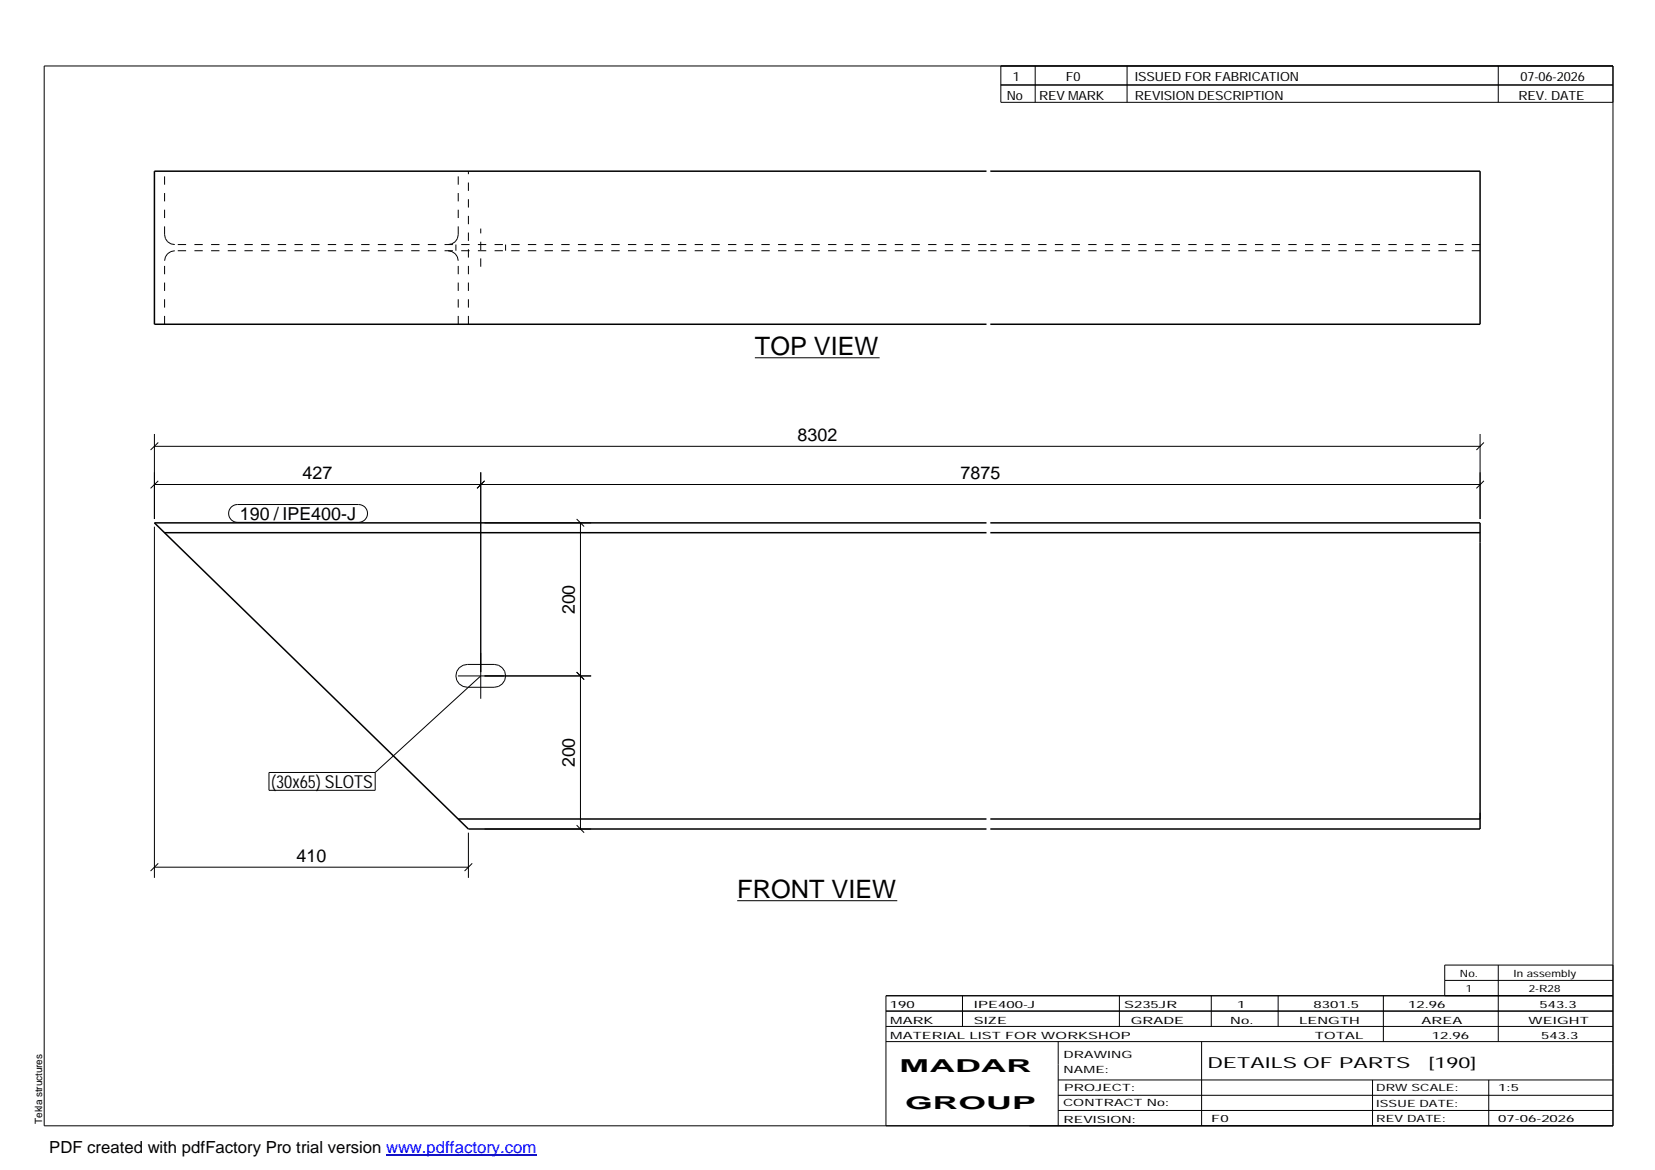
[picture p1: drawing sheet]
<svg xmlns="http://www.w3.org/2000/svg" width="420mm" height="297mm" viewBox="0 0 420 297" stroke-linecap="round" stroke-linejoin="round" font-family="sans-serif">
<g fill="none" stroke="#000" stroke-width=".25">
<path d="M11.2 16.7h398.3v269.1h-398.3zM254.1 16.7v9.3h155.4M262.8 16.7v9.3M286.1 16.7v9.3M380.4 16.7v9.3M254.1 21.6h155.4M191.6 90.8h31.7M39.2 113.3h336.6M39.2 110.2v21.6M40.2 112.3l-2 1.9M122 119.9v57.5M375.8 110.2v21.6"/>
<path d="M376.7 112.3l-1.9 1.9M39.2 133.7v89.2M39.2 123h336.6M40.2 122.1l-2 1.9M58.7 128.7l.7-.4 .9-.2h30.7a2.26 2.26 0 0 1 2.3 2.3 2.26 2.26 0 0 1-2.3 2.2h-30.7a2.27 2.27 0 0 1-2.1-1.4 2.27 2.27 0 0 1 .5-2.5zM123 132.7h27.1M123 122.1l-1.9 1.9M146.4 131.8l1.9 1.9M147.4 132.7v77.8M376.7 122.1l-1.9 1.9M116.2 171.6h33.9M116.6 169.5l1-.6 1.1-.2h6.8a2.9 2.9 0 0 1 2.9 2.9 2.9 2.9 0 0 1-2.9 2.9h-6.8a2.9 2.9 0 0 1-2.7-1.8 2.9 2.9 0 0 1 .6-3.2z"/>
<path d="M122 171.6l-26.8 24.5M146.4 170.6l1.9 1.9M68.3 196.1h26.9v4.5h-26.9zM40.2 219.2l-2 1.9M118.9 211.4v11.5M119.9 219.2l-2 1.9M123 210.5h27.1M146.4 209.5l1.9 1.9M39.2 220.2h79.7M187.2 228.7h40.6M224.9 256.7h184.6M244.3 252.8v7.8"/>
<path d="M284.2 252.8v7.8M307.5 252.8v7.8M324.5 252.8v7.8M351.2 252.8v11.6M366.8 248.9h42.7M380.4 245v19.4M409.5 245h-42.7v7.8M409.5 252.8h-184.6v33M224.9 264.4h184.6M224.9 260.6h184.6M268.6 264.4v21.4M268.6 274.2h140.9"/>
<path d="M268.6 278.1h140.9M305.1 264.4v21.4M348.4 274.2v11.6M378 274.2v11.6M268.6 281.9h140.9"/>
</g>
<path d="M250.4 43.5h-211.2v38.8h211.2M251.4 43.5h124.4v38.8h-124.4M41.8 135.2h208.6M250.4 132.7h-211.2l79.7 77.8h131.5M251.4 132.7h124.4v77.8h-124.4M251.4 135.2h124.4M116.3 207.9h134.1M251.4 207.9h124.4" fill="none" stroke="#000" stroke-width=".38"/>
<g fill="none" stroke="#000" stroke-width=".25" stroke-dasharray="2.1 2.1" stroke-linecap="butt">
<path d="M41.8 59.6v-16.1M41.8 59.6l.2 1M116.3 59.6v-16.1M42 65.2l-.2 1M42 60.6l.5 .8M42.5 64.4l-.5 .8M42.5 61.4l.9 .5M43.4 63.9l-.9 .5M43.4 61.9l1 .2M44.4 63.7l-1 .2M113.7 62.1l1-.2M114.7 63.9l-1-.2"/>
<path d="M114.7 61.9l.9-.5M115.6 64.4l-.9-.5M115.6 61.4l.5-.8M115.7 62.1v1.6M116.1 65.2l-.5-.8M116.1 60.6l.2-1M116.3 66.2l-.2-1M122 67.7v-9.7M128.4 62.1v1.6M250.4 62.1h-206M250.4 63.7h-206M375.8 62.1h-124.4"/>
<path d="M375.8 63.7h-124.4M41.8 82.3v-16.1M116.3 82.3v-16.1M118.9 82.3v-38.8M375.8 207.9v-.2M375.8 207.7v-1.3"/>
</g>
<path d="M98 293.3h38.2" fill="none" stroke="#00f" stroke-width=".3"/>
<g font-size="6.4">
<text x="191.6" y="90.1">TOP VIEW</text>
<text x="187.2" y="228">FRONT VIEW</text>
</g>
<g font-size="4.5">
<text x="202.4" y="111.9">8302</text>
<text x="76.8" y="121.6">427</text>
<text x="243.9" y="121.6">7875</text>
<text x="60.9" y="132.1">190 / IPE400-J</text>
<text x="146" y="155.9" transform="rotate(-90 146 155.9)">200</text>
<text x="146" y="194.8" transform="rotate(-90 146 194.8)">200</text>
<text x="68.9" y="200.1">(30x65) SLOTS</text>
<text x="75.3" y="218.8">410</text>
<text x="228.4" y="272.3">MADAR</text>
<text x="229.8" y="281.6">GROUP</text>
</g>
<text font-size="4.2" x="12.5" y="292.7">PDF created with pdfFactory Pro trial version www.pdffactory.com</text>
<g font-size="3.9">
<text x="306.5" y="271.3">DETAILS OF PARTS</text>
<text x="362.7" y="271.3">[190]</text>
</g>
<g font-size="3.2">
<text x="257.1" y="20.5">1</text>
<text x="270.6" y="20.5">F0</text>
<text x="288.1" y="20.5">ISSUED FOR FABRICATION</text>
<text x="386" y="20.5">07-06-2026</text>
<text x="255.6" y="25.5">No</text>
<text x="263.8" y="25.5">REV MARK</text>
<text x="288.1" y="25.5">REVISION DESCRIPTION</text>
<text x="385.5" y="25.5">REV. DATE</text>
</g>
<g font-size="2.5">
<text x="370.6" y="247.9">No.</text>
<text x="372.1" y="251.8">1</text>
<text x="384.3" y="247.9">In assembly</text>
<text x="388.1" y="251.8">2-R28</text>
<text x="225.9" y="255.9">190</text>
<text x="247.3" y="255.9">IPE400-J</text>
<text x="285.4" y="255.9">S235JR</text>
<text x="314.1" y="255.9">1</text>
<text x="333.5" y="255.9">8301.5</text>
<text x="357.5" y="255.9">12.96</text>
<text x="390.8" y="255.9">543.3</text>
<text x="226" y="263.7">MATERIAL LIST FOR WORKSHOP</text>
<text x="226" y="259.9">MARK</text>
<text x="247.2" y="259.9">SIZE</text>
<text x="287.1" y="259.9">GRADE</text>
<text x="312.3" y="259.9">No.</text>
<text x="329.8" y="259.9">LENGTH</text>
<text x="333.8" y="263.7">TOTAL</text>
<text x="360.9" y="259.9">AREA</text>
<text x="363.5" y="263.7">12.96</text>
<text x="388.1" y="259.9">WEIGHT</text>
<text x="391.3" y="263.7">543.3</text>
<text x="270" y="268.5">DRAWING</text>
<text x="270" y="272.5">NAME:</text>
<text x="269.9" y="280.9">CONTRACT No:</text>
<text x="270.2" y="277">PROJECT:</text>
<text x="349.4" y="277.1">DRW SCALE:</text>
<text x="349.4" y="281">ISSUE DATE:</text>
<text x="380.4" y="277.1">1:5</text>
<text x="10.7" y="285.4" transform="rotate(-90 10.7 285.4)">Tekla structures</text>
<text x="270" y="285">REVISION:</text>
<text x="307.5" y="284.8">F0</text>
<text x="349.4" y="284.8">REV DATE:</text>
<text x="380.4" y="284.8">07-06-2026</text>
</g>
</svg>
